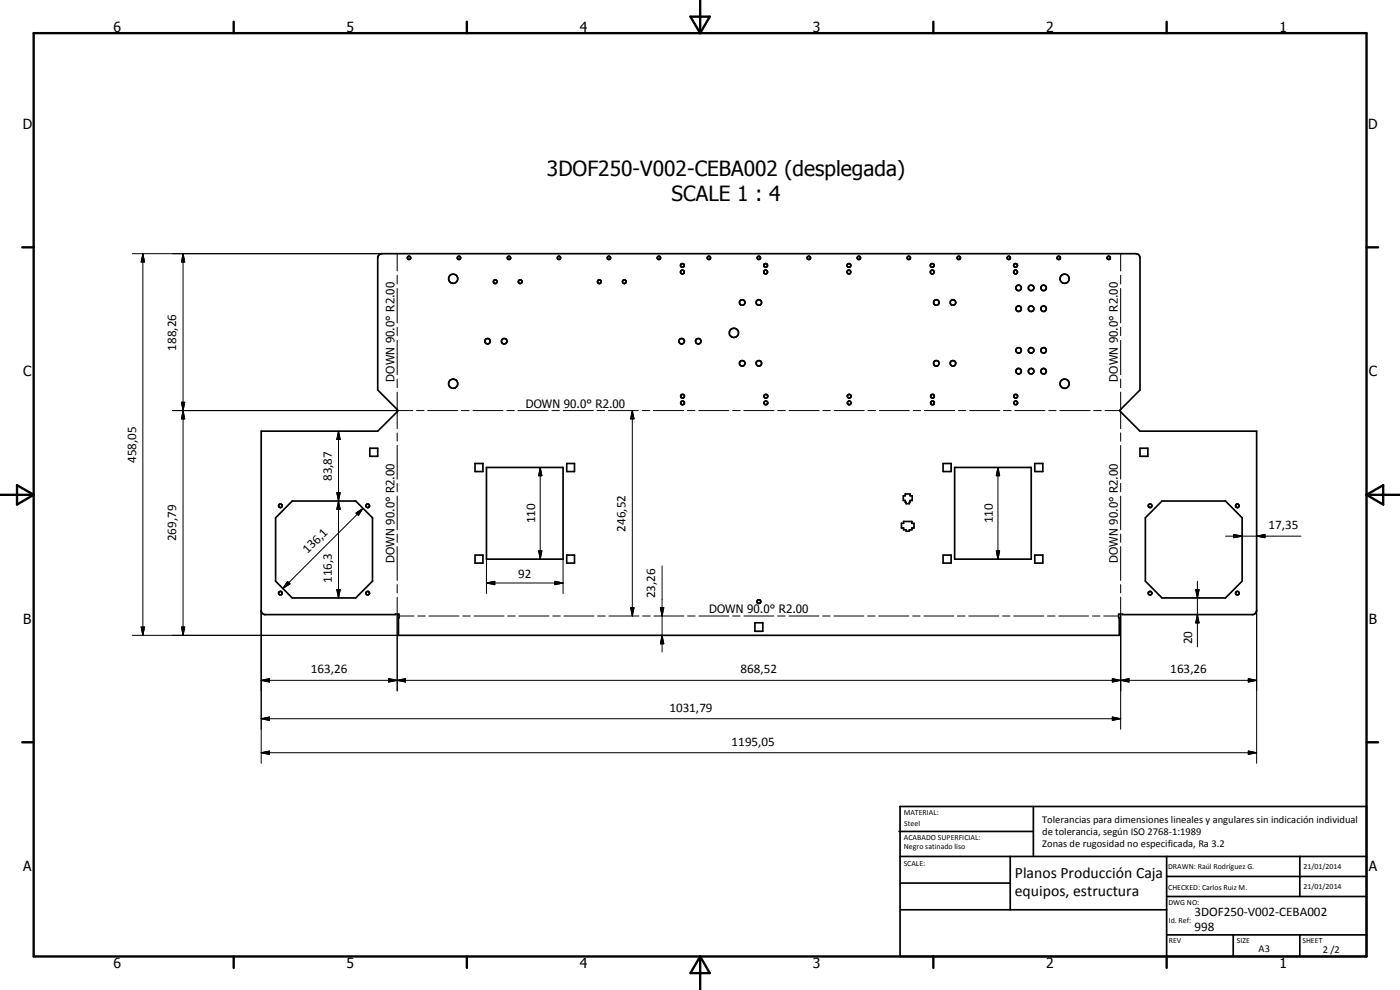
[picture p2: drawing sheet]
<svg xmlns="http://www.w3.org/2000/svg" width="420mm" height="297mm" viewBox="0 0 420 297" stroke-linecap="round" stroke-linejoin="round" font-family="sans-serif">
<g fill="none" stroke="#000" stroke-width=".51">
<path d="M113.7 76.5l.9-.4h226.3l.7 .2 .4 .6 .1 .5v39.6l-5.9 6v.4l5.9 6h35v53.7l-.2 .8-.8 .5-40.4-.1 .2 6.3h-216.3l.1-6.3h-40.5l-.6-.4-.2-.5v-54h35l5.9-6-.1-.5-5.8-5.9v-39.6zM111 134.5h2.4v2.4h-2.4zM142.6 139.1h2.3v2.4h-2.3zM170.1 139.1h2.3v2.4h-2.3zM283 139.1h2.4v2.4h-2.4zM310.5 139.1h2.5v2.4h-2.5zM342.1 134.5h2.4v2.4h-2.4zM87.7 150.3h19.1l5 5.1v19l-5 5h-19.1l-5-5v-19zM146 140.3h23v27.5h-23zM270.5 157h.7v-.5h2.5v.5h.6v1.4h-.6v.6h-.8v.4h-1v-.4h-.7v-.6h-.7zM271.1 148.8h.6v-.6h1.4v.6h.7v1.4h-.7l-.2 .9h-1l-.2-.9h-.6zM286.5 140.3h23v27.5h-23z"/>
<path d="M348.7 150.3h19.1l5 5.1v19l-5 5h-19.1l-5-5v-19zM142.6 166.5h2.3v2.5h-2.3zM170.1 166.5h2.3v2.5h-2.3zM283 166.5h2.4v2.5h-2.4zM310.5 166.5h2.5v2.5h-2.5zM226.6 186.9h2.3v2.5h-2.3zM269.8 249.5h40.3M270.1 242h140v45h-140zM270.1 257h140M303.2 257v16M310.1 242v15M350.1 257v30"/>
<path d="M390.1 257v12M270.1 265h33.1M270.1 273h80M350.1 269h60M350.1 263h60M350.1 280.5h60M370.1 280.5v6.5M390.1 280.5v6.5"/>
<circle cx="122.7" cy="77.4" r=".51"/>
<circle cx="137.7" cy="77.4" r=".51"/>
<circle cx="152.8" cy="77.4" r=".51"/>
<circle cx="167.7" cy="77.4" r=".51"/>
<circle cx="182.7" cy="77.4" r=".5"/>
<circle cx="197.8" cy="77.4" r=".5"/>
<circle cx="204.8" cy="79.6" r=".58"/>
<circle cx="212.7" cy="77.4" r=".51"/>
<circle cx="227.7" cy="77.4" r=".49"/>
<circle cx="229.8" cy="79.6" r=".58"/>
<circle cx="242.8" cy="77.4" r=".51"/>
<circle cx="254.8" cy="79.6" r=".57"/>
<circle cx="257.7" cy="77.4" r=".51"/>
<circle cx="272.7" cy="77.4" r=".51"/>
<circle cx="279.8" cy="79.6" r=".58"/>
<circle cx="287.7" cy="77.4" r=".51"/>
<circle cx="302.7" cy="77.4" r=".48"/>
<circle cx="304.8" cy="79.6" r=".58"/>
<circle cx="317.7" cy="77.4" r=".49"/>
<circle cx="332.8" cy="77.4" r=".51"/>
<circle cx="136" cy="83.6" r="1.37"/>
<circle cx="148.6" cy="84.5" r=".55"/>
<circle cx="156.1" cy="84.5" r=".55"/>
<circle cx="179.9" cy="84.5" r=".55"/>
<circle cx="187.4" cy="84.5" r=".56"/>
<circle cx="204.8" cy="81.6" r=".58"/>
<circle cx="220.2" cy="99.9" r="1.38"/>
<circle cx="222.7" cy="90.8" r=".83"/>
<circle cx="227.7" cy="90.8" r=".83"/>
<circle cx="229.8" cy="81.6" r=".58"/>
<circle cx="254.8" cy="81.6" r=".57"/>
<circle cx="279.8" cy="81.6" r=".58"/>
<circle cx="281" cy="90.8" r=".83"/>
<circle cx="286" cy="90.8" r=".83"/>
<circle cx="304.8" cy="81.6" r=".58"/>
<circle cx="305.7" cy="92.6" r=".83"/>
<circle cx="305.7" cy="86.4" r=".83"/>
<circle cx="309.4" cy="86.4" r=".84"/>
<circle cx="309.4" cy="92.6" r=".83"/>
<circle cx="313.2" cy="86.4" r=".81"/>
<circle cx="313.2" cy="92.6" r=".82"/>
<circle cx="319.5" cy="83.6" r="1.38"/>
<circle cx="136" cy="115.1" r="1.39"/>
<circle cx="146.3" cy="102.4" r=".82"/>
<circle cx="151.3" cy="102.4" r=".83"/>
<circle cx="204.6" cy="102.4" r=".83"/>
<circle cx="204.8" cy="118.9" r=".58"/>
<circle cx="209.6" cy="102.4" r=".83"/>
<circle cx="222.7" cy="109" r=".83"/>
<circle cx="227.7" cy="109" r=".83"/>
<circle cx="229.9" cy="118.9" r=".58"/>
<circle cx="254.8" cy="118.9" r=".57"/>
<circle cx="279.8" cy="118.9" r=".57"/>
<circle cx="281" cy="109" r=".83"/>
<circle cx="286" cy="109" r=".83"/>
<circle cx="304.8" cy="118.9" r=".58"/>
<circle cx="305.7" cy="105.1" r=".84"/>
<circle cx="305.7" cy="111.4" r=".83"/>
<circle cx="309.4" cy="111.4" r=".84"/>
<circle cx="309.4" cy="105.1" r=".83"/>
<circle cx="313.2" cy="105.1" r=".82"/>
<circle cx="313.2" cy="111.4" r=".82"/>
<circle cx="319.5" cy="115.1" r="1.38"/>
<circle cx="204.9" cy="120.9" r=".57"/>
<circle cx="229.9" cy="120.9" r=".57"/>
<circle cx="254.8" cy="120.9" r=".56"/>
<circle cx="279.8" cy="120.9" r=".57"/>
<circle cx="304.8" cy="120.9" r=".57"/>
<circle cx="84.1" cy="151.8" r=".53"/>
<circle cx="110.4" cy="151.7" r=".54"/>
<circle cx="345.1" cy="151.8" r=".54"/>
<circle cx="371.3" cy="151.8" r=".53"/>
<circle cx="84.1" cy="178" r=".53"/>
<circle cx="110.4" cy="178" r=".55"/>
<circle cx="345.1" cy="178" r=".54"/>
<circle cx="371.3" cy="178" r=".53"/>
<circle cx="227.7" cy="180.5" r=".57"/>
</g>
<g fill="none" stroke="#000" stroke-width=".3">
<path d="M39.7 76.1h74.9M42.9 76.1l.5 2.5h-1zM42.9 76.1v114.5M54.9 76.1l.5 2.5h-.9zM54.9 76.1v114.5M119.2 76.1v5.2M336.3 76.1v5.2M119.2 82.6v2.6M119.2 86.5v10.4M119.2 98.2v2.6M336.3 82.6v2.6M336.3 86.5v10.4"/>
<path d="M336.3 98.2v2.6M119.2 102.1v10.3M119.2 113.7v2.6M119.2 117.6v5.3M336.3 102.1v10.3M336.3 113.7v2.6M336.3 117.6v5.3M51.8 123.2h72.1M54.5 120.7h.9l-.5 2.5zM54.9 123.2l.5 2.5h-.9zM101.6 129.4l.5 2.5h-1zM101.6 129.4v50"/>
<path d="M119.2 123.6v5M119.2 129.9v2.5M119.2 133.6v10.2M125 123.2h2.2M128.3 123.2h9.1M138.5 123.2h2.3M141.9 123.2h9M152.1 123.2h2.2M155.5 123.2h9M165.6 123.2h2.3M169 123.2h9.1M179.2 123.2h2.2"/>
<path d="M182.6 123.2h9M189.8 123.2l.5 2.5h-1zM189.8 123.2v61.6M192.7 123.2h2.3M196.1 123.2h9.1M206.3 123.2h2.3M209.7 123.2h9M219.9 123.2h2.2M223.2 123.2h9.1M233.4 123.2h2.3M236.8 123.2h9M247 123.2h2.2"/>
<path d="M250.3 123.2h9.1M260.5 123.2h2.3M263.9 123.2h9M274.1 123.2h2.2M277.4 123.2h9.1M287.6 123.2h2.2M291 123.2h9M301.1 123.2h2.3M304.5 123.2h9.1M314.7 123.2h2.2M318.1 123.2h9M328.2 123.2h2.3"/>
<path d="M331.6 123.2h4.6M336.3 123.6v5M336.3 129.9v2.5M336.3 133.6v10.2M101.1 147.8h1l-.5 2.5zM101.1 147.8l1 5h-1l1-5zM101.6 150.3l.5 2.5h-1zM106.8 153.9l2.2-1.4-1.4 2.1zM109 152.5l-12.7 12.7M119.2 145v2.6M119.2 148.8v10.2M162.1 140.3l.5 2.4h-.9z"/>
<path d="M162.1 140.3v27.5M299.5 140.3l.5 2.4h-1zM299.5 140.3v27.5M336.3 145v2.6M336.3 148.8v10.2M86.3 174.5l.7 .7-2.1 1.4zM96.2 165.3l-11.3 11.3M101.1 176.9h1l-.5 2.5zM119.2 160.2v2.5M119.2 164v10.2M119.2 175.4v2.5M119.2 179.2v28.1"/>
<path d="M146 174.9l2.5-.5v1zM146 174.9h23M146 167.8v10.3M161.7 165.3h.9l-.5 2.5zM166.5 174.4l2.5 .5-2.5 .5zM169 167.8v10.3M198.7 169.8v25.8M299 165.3h1l-.5 2.5zM336.3 160.2v2.5M336.3 164v10.2M336.3 175.4v2.5M336.3 179.2v39.6"/>
<path d="M358.8 176.9h1.1l-.5 2.5zM359.4 174.4v19.7M367.8 160.9h22.6M370.3 160.4l2.5 .5-2.5 .4zM377.1 160.9l2.5-.5v.9zM39.7 190.6h79.9M42.4 188.1h1l-.5 2.5zM54.5 188.1h.9l-.5 2.5zM78.4 183.1v45.9M119.7 184.8h4.5M125.4 184.8h2.2M128.7 184.8h9"/>
<path d="M138.9 184.8h2.2M142.3 184.8h8.9M152.3 184.8h2.3M155.7 184.8h9M165.9 184.8h2.2M169.2 184.8h9.1M179.4 184.8h2.2M182.7 184.8h9.1M189.3 182.3h1l-.5 2.5zM192.9 184.8h2.2M196.2 184.8h9.1M198.2 182.3h1l-.5 2.5z"/>
<path d="M198.7 190.6l.5 2.6h-1zM206.4 184.8h2.2M209.8 184.8h9M219.9 184.8h2.2M223.3 184.8h8.9M233.4 184.8h2.2M236.8 184.8h9M246.9 184.8h2.2M250.3 184.8h8.9M260.4 184.8h2.2M263.7 184.8h9M273.9 184.8h2.2"/>
<path d="M277.3 184.8h8.9M287.3 184.8h2.3M290.7 184.8h9.1M300.9 184.8h2.2M304.2 184.8h9.1M314.4 184.8h2.2M317.7 184.8h9M327.9 184.8h2.2M331.2 184.8h4.5M359.4 184.4l.5 2.5h-1.1zM377.1 183.1v45.9M78.4 215.6l2.4-.5v1.1z"/>
<path d="M78.4 204.1l2.4-.5v1zM78.4 204.1h298.7M78.4 215.6h257.9M116.7 203.6l2.5 .5-2.5 .5zM119.2 204.1l2.5-.5v1zM333.8 203.6l2.5 .5-2.5 .5zM333.8 215.1l2.5 .5-2.5 .6zM333.8 203.6l5 1v-1l-5 1zM336.3 204.1l2.5-.5v1zM374.6 203.6l2.5 .5-2.5 .5zM78.4 225.8l2.4-.5v1.1zM78.4 225.8h298.7"/>
<path d="M374.6 225.3l2.5 .5-2.5 .6z"/>
</g>
<g fill="none" stroke="#000" stroke-width=".71">
<path d="M10.1 9.9h400v277.1h-400zM70.1 6.5v3.4M140.1 6.5v3.4M207.2 5h5.8l-2.9 4.9zM210.1 0v9.9M280.1 6.5v3.4M350.1 6.5v3.4M6.7 74.2h3.4M410.1 74.2h3.5M.1 148.5h10M5.1 145.6l5 2.9-5 2.9zM410.1 148.5h10"/>
<path d="M410.1 148.5l5-2.9v5.8zM6.7 222.7h3.4M410.1 222.7h3.5M70.1 287v3.4M140.1 287v3.4M210.1 287v10M210.1 287l2.9 5h-5.8zM280.1 287v3.4M350.1 287v3.4"/>
</g>
<g fill="#000">
<path d="M42.9 76.1l.5 2.5h-1zM54.9 76.1l.5 2.5h-.9zM54.5 120.7h.9l-.5 2.5zM54.9 123.2l.5 2.5h-.9zM101.6 129.4l.5 2.5h-1zM189.8 123.2l.5 2.5h-1zM101.1 147.8h1l-.5 2.5zM101.6 150.3l.5 2.5h-1zM106.8 153.9l2.2-1.4-1.4 2.1zM162.1 140.3l.5 2.4h-.9zM299.5 140.3l.5 2.4h-1zM86.3 174.5l.7 .7-2.1 1.4z"/>
<path d="M101.1 176.9h1l-.5 2.5zM146 174.9l2.5-.5v1zM161.7 165.3h.9l-.5 2.5zM166.5 174.4l2.5 .5-2.5 .5zM299 165.3h1l-.5 2.5zM358.8 176.9h1.1l-.5 2.5zM370.3 160.4l2.5 .5-2.5 .4zM377.1 160.9l2.5-.5v.9zM42.4 188.1h1l-.5 2.5zM54.5 188.1h.9l-.5 2.5zM189.3 182.3h1l-.5 2.5zM198.2 182.3h1l-.5 2.5z"/>
<path d="M198.7 190.6l.5 2.6h-1zM359.4 184.4l.5 2.5h-1.1zM78.4 215.6l2.4-.5v1.1zM78.4 204.1l2.4-.5v1zM116.7 203.6l2.5 .5-2.5 .5zM119.2 204.1l2.5-.5v1zM333.8 203.6l2.5 .5-2.5 .5zM333.8 215.1l2.5 .5-2.5 .6zM336.3 204.1l2.5-.5v1zM374.6 203.6l2.5 .5-2.5 .5zM78.4 225.8l2.4-.5v1.1zM374.6 225.3l2.5 .5-2.5 .6z"/>
</g>
<g font-size="6.3">
<text x="164.2" y="52.8">3DOF250-V002-CEBA002 (desplegada)</text>
<text x="201.5" y="60.3">SCALE 1 : 4</text>
</g>
<g font-size="4.7">
<text x="304.6" y="263.5">Planos Producción Caja</text>
<text x="304.6" y="268.9">equipos, estructura</text>
</g>
<g font-size="4.2">
<text x="34" y="9.6">6</text>
<text x="104" y="9.6">5</text>
<text x="174" y="9.6">4</text>
<text x="244" y="9.6">3</text>
<text x="314" y="9.6">2</text>
<text x="384" y="9.6">1</text>
<text x="6.8" y="38.7">D</text>
<text x="410.6" y="38.7">D</text>
<text x="7" y="112.9">C</text>
<text x="410.8" y="112.9">C</text>
<text x="7" y="187.1">B</text>
<text x="410.8" y="187.1">B</text>
<text x="7" y="261.4">A</text>
<text x="410.8" y="261.4">A</text>
<text x="34" y="290.4">6</text>
<text x="104" y="290.4">5</text>
<text x="174" y="290.4">4</text>
<text x="244" y="290.4">3</text>
<text x="314" y="290.4">2</text>
<text x="384" y="290.4">1</text>
</g>
<g font-size="3.9">
<text x="52.9" y="105.2" transform="rotate(-90 52.9 105.2)">188,26</text>
<text x="40.8" y="138.9" transform="rotate(-90 40.8 138.9)">458,05</text>
<text x="99.6" y="144.4" transform="rotate(-90 99.6 144.4)">83,87</text>
<text x="160.6" y="157" transform="rotate(-90 160.6 157)">110</text>
<text x="187.7" y="159.5" transform="rotate(-90 187.7 159.5)">246,52</text>
<text x="297.9" y="157" transform="rotate(-90 297.9 157)">110</text>
<text x="380.7" y="158.8">17,35</text>
<text x="52.9" y="162.4" transform="rotate(-90 52.9 162.4)">269,79</text>
<text x="92.3" y="166.2" transform="rotate(-45 92.3 166.2)">136,1</text>
<text x="155.5" y="173.4">92</text>
<text x="99.6" y="174.9" transform="rotate(-90 99.6 174.9)">116,3</text>
<text x="196.7" y="179.5" transform="rotate(-90 196.7 179.5)">23,26</text>
<text x="357.8" y="193.3" transform="rotate(-90 357.8 193.3)">20</text>
<text x="93.3" y="202.1">163,26</text>
<text x="222.3" y="202.1">868,52</text>
<text x="351.2" y="202.1">163,26</text>
<text x="200.9" y="213.6">1031,79</text>
<text x="219.6" y="223.8">1195,05</text>
<text x="358.5" y="275">3DOF250-V002-CEBA002</text>
<text x="358.5" y="279.4">998</text>
</g>
<g font-size="3.5">
<text x="118.4" y="114.5" transform="rotate(-90 118.4 114.5)">DOWN 90.0° R2.00</text>
<text x="335.5" y="114.5" transform="rotate(-90 335.5 114.5)">DOWN 90.0° R2.00</text>
<text x="157.8" y="122.4">DOWN 90.0° R2.00</text>
<text x="118.4" y="168.8" transform="rotate(-90 118.4 168.8)">DOWN 90.0° R2.00</text>
<text x="335.5" y="168.8" transform="rotate(-90 335.5 168.8)">DOWN 90.0° R2.00</text>
<text x="212.8" y="184">DOWN 90.0° R2.00</text>
</g>
<g font-size="3.1">
<text x="312.7" y="246.8">Tolerancias para dimensiones lineales y angulares sin indicación individual</text>
<text x="312.7" y="250.4">de tolerancia, según ISO 2768-1:1989</text>
<text x="312.7" y="254">Zonas de rugosidad no especificada, Ra 3.2</text>
<text x="377.7" y="285.6">A3</text>
<text x="397" y="285.9">2 /2</text>
</g>
<g font-size="2.4">
<text x="271.2" y="244.4">MATERIAL:</text>
<text x="271.3" y="252">ACABADO SUPERFICIAL:</text>
<text x="271.4" y="247.9">Steel</text>
<text x="271.3" y="254.6">Negro satinado liso</text>
<text x="271.2" y="259.7">SCALE:</text>
<text x="350.6" y="260.8">DRAWN: Raúl Rodríguez G.</text>
<text x="391.2" y="260.6">21/01/2014</text>
<text x="350.6" y="267">CHECKED: Carlos Ruiz M.</text>
<text x="391.2" y="266.7">21/01/2014</text>
<text x="350.6" y="271.4">DWG NO:</text>
<text x="350.8" y="276.9">Id. Ref:</text>
<text x="350.8" y="282.8">REV</text>
<text x="371.2" y="282.9">SIZE</text>
<text x="390.9" y="282.9">SHEET</text>
</g>
</svg>
